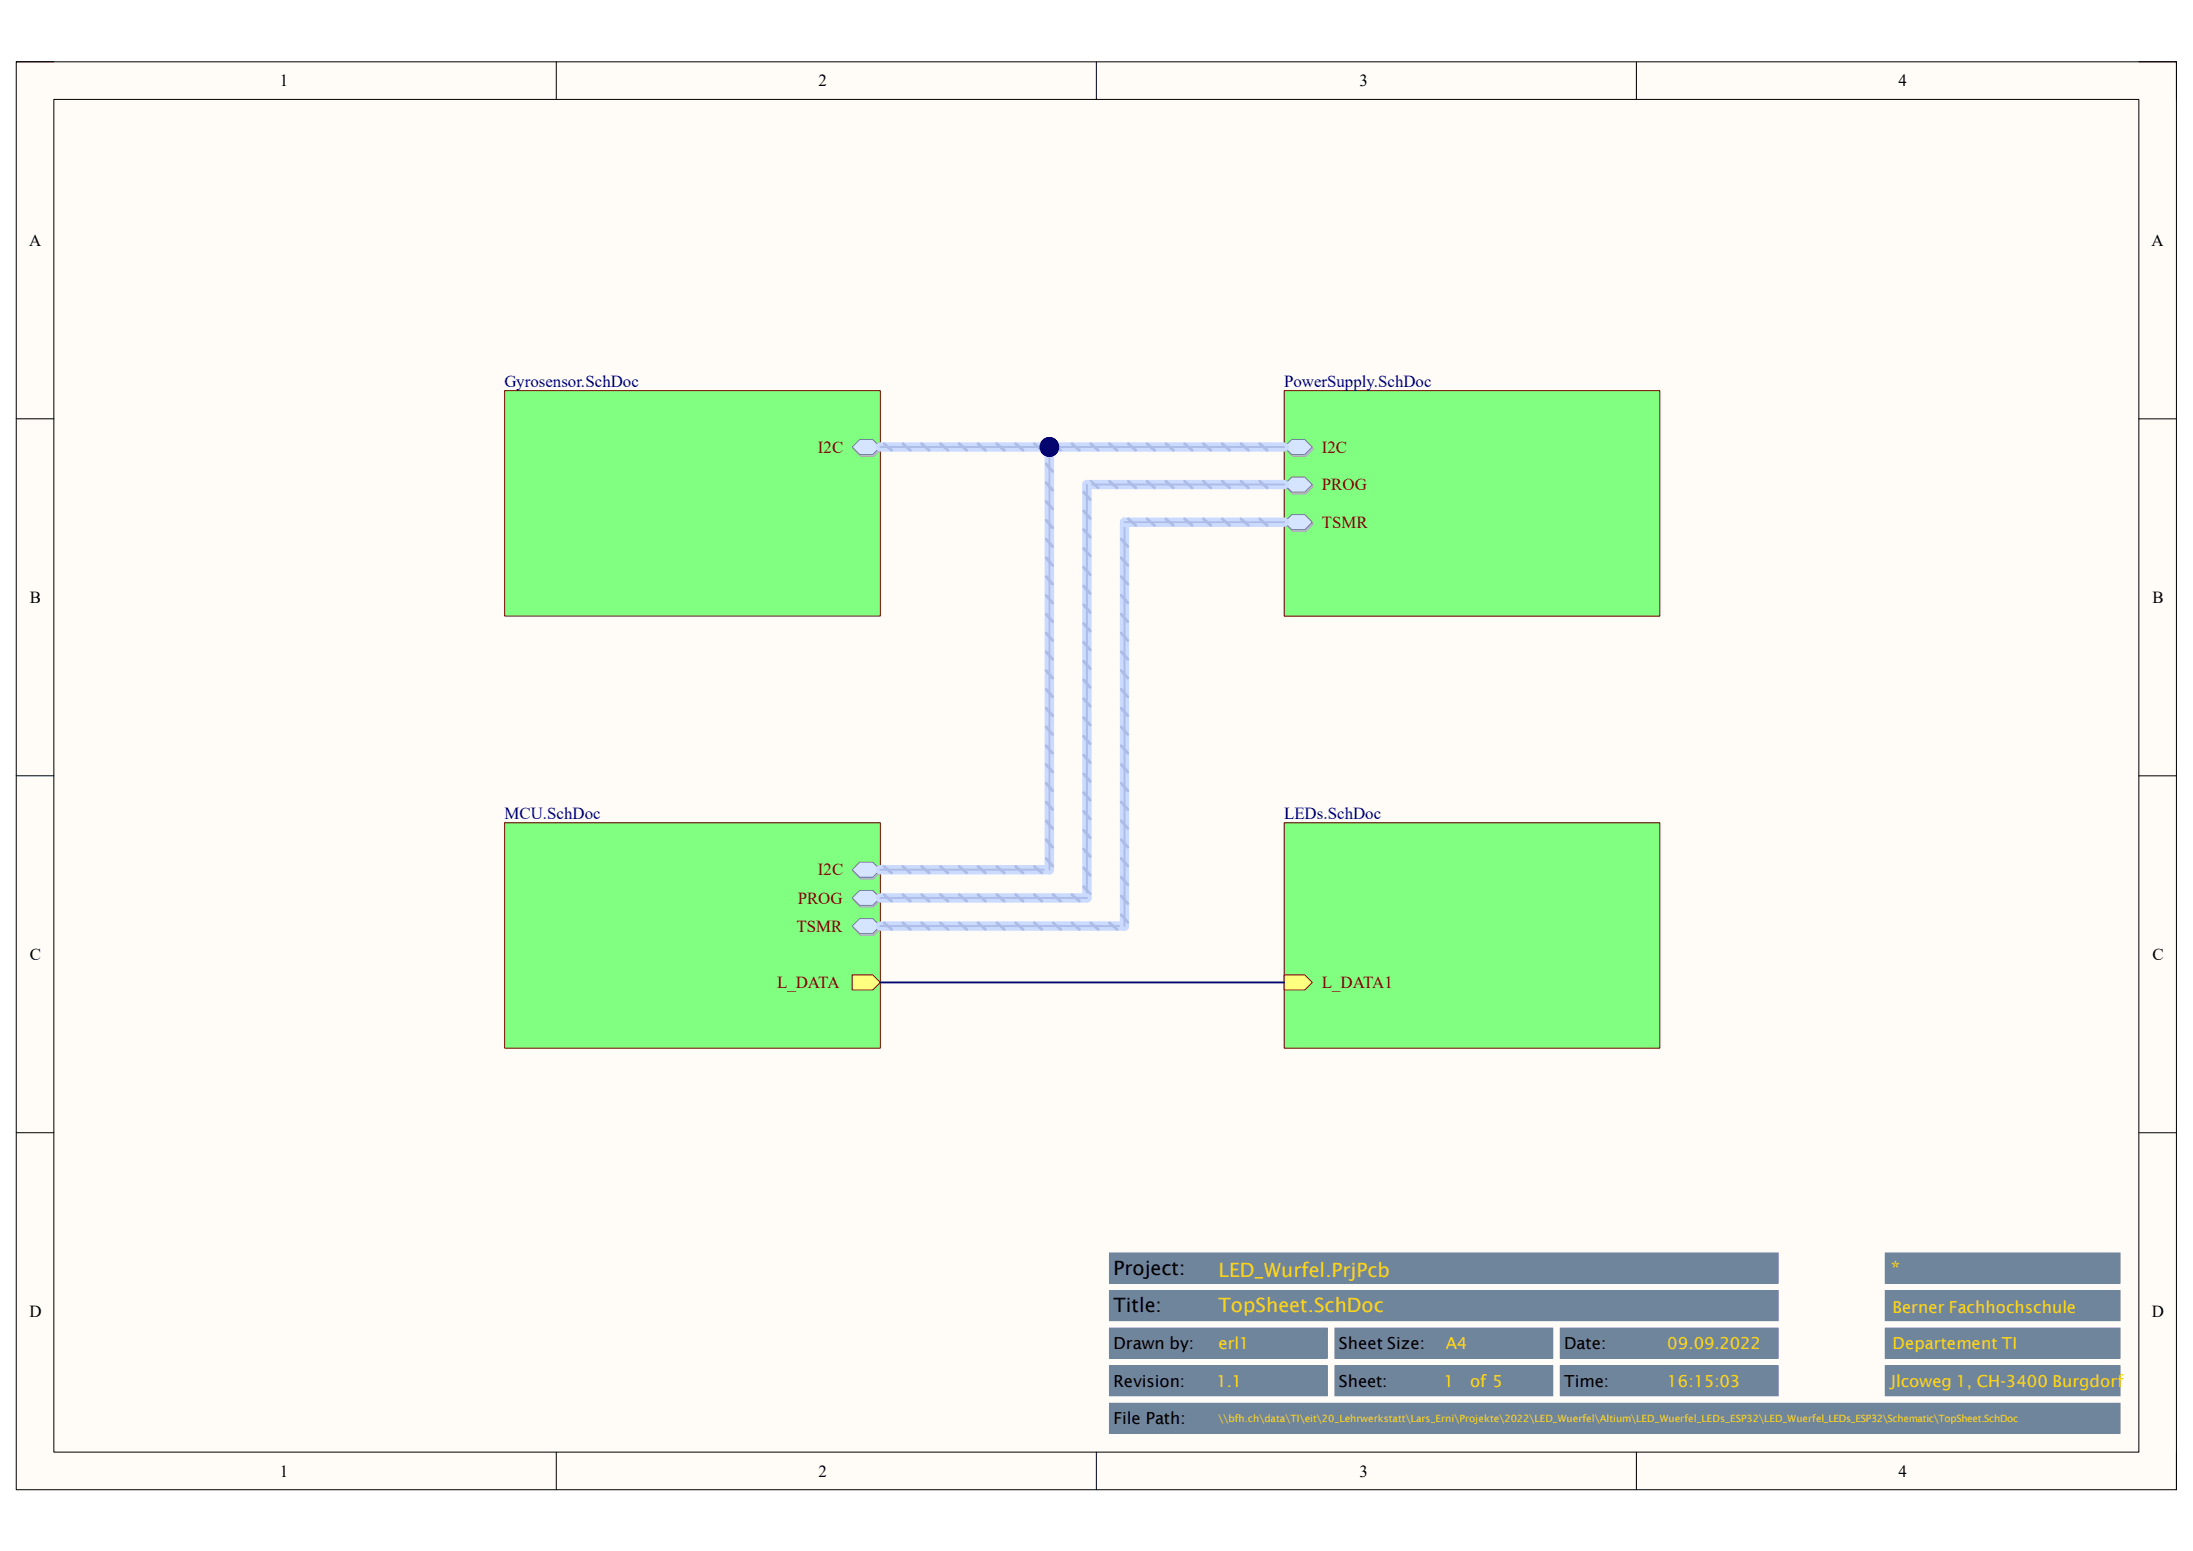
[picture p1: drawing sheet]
<svg xmlns="http://www.w3.org/2000/svg" width="297mm" height="210mm" viewBox="0 0 297 210" stroke-linecap="round" stroke-linejoin="round" font-family="sans-serif">
<path d="M2.2 8.4h292.6v193.3h-292.6z" fill-rule="evenodd" fill="#fffcf8"/>
<path d="M2.2 8.4h292.6v193.3h-292.6z" fill="none" stroke="#000" stroke-width=".14"/>
<path d="M7.3 13.5h282.4v183.1h-282.4z" fill-rule="evenodd" fill="#fffcf8"/>
<g fill="none" stroke="#000" stroke-width=".14">
<path d="M2.2 8.4h5.1M7.3 13.5h282.4v183.1h-282.4zM75.3 8.4v5.1M148.5 8.4v5.1M221.6 8.4v5.1M289.7 8.4h5.1v5.1M2.2 56.7h5.1M289.7 56.7h5.1M2.2 105h5.1M289.7 105.1h5.1M2.2 153.4h5.1M289.7 153.4h5.1"/>
<path d="M75.3 196.6v5.1M148.5 196.6v5.1M221.6 196.6v5.1M294.8 196.6v5.1"/>
</g>
<path d="M150.3 190h136.8v4.1h-136.8z" fill-rule="evenodd" fill="#6f859b"/>
<path d="M150.3 190h136.8v4.1h-136.8z" fill="none" stroke="#6f859b" stroke-width=".14"/>
<path d="M150.3 184.9h29.5v4.1h-29.5z" fill-rule="evenodd" fill="#6f859b"/>
<path d="M150.3 184.9h29.5v4.1h-29.5z" fill="none" stroke="#6f859b" stroke-width=".14"/>
<path d="M180.8 184.9h29.5v4.1h-29.5z" fill-rule="evenodd" fill="#6f859b"/>
<path d="M180.8 184.9h29.5v4.1h-29.5z" fill="none" stroke="#6f859b" stroke-width=".14"/>
<path d="M211.3 184.9h29.5v4.1h-29.5z" fill-rule="evenodd" fill="#6f859b"/>
<path d="M211.3 184.9h29.5v4.1h-29.5z" fill="none" stroke="#6f859b" stroke-width=".14"/>
<path d="M150.3 179.8h29.5v4.1h-29.5z" fill-rule="evenodd" fill="#6f859b"/>
<path d="M150.3 179.8h29.5v4.1h-29.5z" fill="none" stroke="#6f859b" stroke-width=".14"/>
<path d="M180.8 179.8h29.5v4.1h-29.5z" fill-rule="evenodd" fill="#6f859b"/>
<path d="M180.8 179.8h29.5v4.1h-29.5z" fill="none" stroke="#6f859b" stroke-width=".14"/>
<path d="M211.3 179.8h29.5v4.1h-29.5z" fill-rule="evenodd" fill="#6f859b"/>
<path d="M211.3 179.8h29.5v4.1h-29.5z" fill="none" stroke="#6f859b" stroke-width=".14"/>
<path d="M150.3 174.8h90.5v4h-90.5z" fill-rule="evenodd" fill="#6f859b"/>
<path d="M150.3 174.8h90.5v4h-90.5z" fill="none" stroke="#6f859b" stroke-width=".14"/>
<path d="M150.3 169.7h90.5v4h-90.5z" fill-rule="evenodd" fill="#6f859b"/>
<path d="M150.3 169.7h90.5v4h-90.5z" fill="none" stroke="#6f859b" stroke-width=".14"/>
<path d="M255.3 169.7h31.8v4h-31.8z" fill-rule="evenodd" fill="#6f859b"/>
<path d="M255.3 169.7h31.8v4h-31.8z" fill="none" stroke="#6f859b" stroke-width=".14"/>
<path d="M255.3 184.9h31.8v4.1h-31.8z" fill-rule="evenodd" fill="#6f859b"/>
<path d="M255.3 184.9h31.8v4.1h-31.8z" fill="none" stroke="#6f859b" stroke-width=".14"/>
<path d="M255.3 179.8h31.8v4.1h-31.8z" fill-rule="evenodd" fill="#6f859b"/>
<path d="M255.3 179.8h31.8v4.1h-31.8z" fill="none" stroke="#6f859b" stroke-width=".14"/>
<path d="M255.3 174.8h31.8v4h-31.8z" fill-rule="evenodd" fill="#6f859b"/>
<path d="M255.3 174.8h31.8v4h-31.8z" fill="none" stroke="#6f859b" stroke-width=".14"/>
<path d="M173.9 52.9h50.9v30.5h-50.9z" fill-rule="evenodd" fill="#80ff80"/>
<path d="M173.9 52.9h50.9v30.5h-50.9z" fill="none" stroke="#800000" stroke-width=".14"/>
<path d="M175.1 59.8h1.7l1.1 1-1.1 1h-1.7l-1-1z" fill-rule="evenodd" fill="#bac0ca"/>
<path d="M175.1 59.8h1.7l1.1 1-1.1 1h-1.7l-1-1z" fill="none" stroke="#a6acb6" stroke-width=".14"/>
<path d="M173.9 60.5l1-1h1.8l1 1-1 1h-1.8z" fill-rule="evenodd" fill="#d5e4ff"/>
<path d="M173.9 60.5l1-1h1.8l1 1-1 1h-1.8z" fill="none" stroke="#71809b" stroke-width=".14"/>
<path d="M175.1 69.9h1.7l1.1 1.1-1.1 1h-1.7l-1-1z" fill-rule="evenodd" fill="#bac0ca"/>
<path d="M175.1 69.9h1.7l1.1 1.1-1.1 1h-1.7l-1-1z" fill="none" stroke="#a6acb6" stroke-width=".14"/>
<path d="M174.9 69.7h1.8l1 1-1 1h-1.8l-1-1z" fill-rule="evenodd" fill="#d5e4ff"/>
<path d="M174.9 69.7h1.8l1 1-1 1h-1.8l-1-1z" fill="none" stroke="#71809b" stroke-width=".14"/>
<path d="M175.1 64.9h1.7l1.1 1-1.1 1h-1.7l-1-1z" fill-rule="evenodd" fill="#bac0ca"/>
<path d="M175.1 64.9h1.7l1.1 1-1.1 1h-1.7l-1-1z" fill="none" stroke="#a6acb6" stroke-width=".14"/>
<path d="M173.9 65.6l1-1h1.8l1 1-1 1h-1.8z" fill-rule="evenodd" fill="#d5e4ff"/>
<path d="M173.9 65.6l1-1h1.8l1 1-1 1h-1.8z" fill="none" stroke="#71809b" stroke-width=".14"/>
<path d="M68.3 111.4h50.9v30.5h-50.9z" fill-rule="evenodd" fill="#80ff80"/>
<path d="M68.3 111.4h50.9v30.5h-50.9z" fill="none" stroke="#800000" stroke-width=".14"/>
<path d="M115.4 132h2.8l1 1-1 1h-2.8z" fill-rule="evenodd" fill="#ffff80"/>
<path d="M115.4 132h2.8l1 1-1 1h-2.8z" fill="none" stroke="#800000" stroke-width=".14"/>
<path d="M115.5 118l1.1-1h1.7l1.1 1-1.1 1h-1.7z" fill-rule="evenodd" fill="#bac0ca"/>
<path d="M115.5 118l1.1-1h1.7l1.1 1-1.1 1h-1.7z" fill="none" stroke="#a6acb6" stroke-width=".14"/>
<path d="M116.4 116.7h1.8l1 1.1-1 1h-1.8l-1-1z" fill-rule="evenodd" fill="#d5e4ff"/>
<path d="M116.4 116.7h1.8l1 1.1-1 1h-1.8l-1-1z" fill="none" stroke="#71809b" stroke-width=".14"/>
<path d="M115.5 125.7l1.1-1.1h1.7l1.1 1.1-1.1 1h-1.7z" fill-rule="evenodd" fill="#bac0ca"/>
<path d="M115.5 125.7l1.1-1.1h1.7l1.1 1.1-1.1 1h-1.7z" fill="none" stroke="#a6acb6" stroke-width=".14"/>
<path d="M115.4 125.4l1-1h1.8l1 1-1 1h-1.8z" fill-rule="evenodd" fill="#d5e4ff"/>
<path d="M115.4 125.4l1-1h1.8l1 1-1 1h-1.8z" fill="none" stroke="#71809b" stroke-width=".14"/>
<path d="M115.5 121.8l1.1-1h1.7l1.1 1-1.1 1.1h-1.7z" fill-rule="evenodd" fill="#bac0ca"/>
<path d="M115.5 121.8l1.1-1h1.7l1.1 1-1.1 1.1h-1.7z" fill="none" stroke="#a6acb6" stroke-width=".14"/>
<path d="M115.4 121.6l1-1h1.8l1 1-1 1h-1.8z" fill-rule="evenodd" fill="#d5e4ff"/>
<path d="M115.4 121.6l1-1h1.8l1 1-1 1h-1.8z" fill="none" stroke="#71809b" stroke-width=".14"/>
<path d="M173.9 111.4h50.9v30.5h-50.9z" fill-rule="evenodd" fill="#80ff80"/>
<path d="M173.9 111.4h50.9v30.5h-50.9z" fill="none" stroke="#800000" stroke-width=".14"/>
<path d="M173.9 132h2.8l1 1-1 1h-2.8z" fill-rule="evenodd" fill="#ffff80"/>
<path d="M173.9 132h2.8l1 1-1 1h-2.8z" fill="none" stroke="#800000" stroke-width=".14"/>
<path d="M68.3 52.9h50.9v30.5h-50.9z" fill-rule="evenodd" fill="#80ff80"/>
<path d="M68.3 52.9h50.9v30.5h-50.9z" fill="none" stroke="#800000" stroke-width=".14"/>
<path d="M115.5 60.8l1.1-1h1.7l1.1 1-1.1 1h-1.7z" fill-rule="evenodd" fill="#bac0ca"/>
<path d="M115.5 60.8l1.1-1h1.7l1.1 1-1.1 1h-1.7z" fill="none" stroke="#a6acb6" stroke-width=".14"/>
<path d="M115.4 60.5l1-1h1.8l1 1-1 1h-1.8z" fill-rule="evenodd" fill="#d5e4ff"/>
<path d="M115.4 60.5l1-1h1.8l1 1-1 1h-1.8z" fill="none" stroke="#71809b" stroke-width=".14"/>
<path d="M119.2 133h54.7" fill="none" stroke="#000080" stroke-width=".25"/>
<path d="M142.1 60.5v57.3h-22.9" fill="none" stroke="#cbdaff" stroke-width="1.3"/>
<g fill="none" stroke="#adbce7" stroke-width=".38">
<path d="M141.7 78.1l.9 1M141.7 75.5l.9 1.1M141.7 73l.9 1M141.7 70.4l.9 1.1M141.7 67.9l.9 1M141.7 65.4l.9 1M141.7 62.8l.9 1M141.7 98.4l.9 1M141.7 95.9l.9 1M141.7 93.3l.9 1.1M141.7 90.8l.9 1M141.7 88.3l.9 1"/>
<path d="M141.7 85.7l.9 1M141.7 83.2l.9 1M141.7 80.6l.9 1M119.7 117.3l1.1 .9M122.3 117.3l1 .9M124.8 117.3l1 .9M127.4 117.3l1 .9M129.9 117.3l1 .9M132.5 117.3l1 .9M135 117.3l1 .9M137.5 117.3l1.1 .9M140.1 117.3l1 .9"/>
<path d="M141.7 116.2l.9 1.1M141.7 113.7l.9 1M141.7 111.2l.9 1M141.7 108.6l.9 1M141.7 106.1l.9 1M141.7 103.5l.9 1M141.7 101l.9 1"/>
</g>
<path d="M142.1 60.5v57.3h-22.9" fill="none" stroke="#adbce7" stroke-width=".25"/>
<circle cx="142.1" cy="60.5" r="1.27" fill="#000080"/>
<circle cx="142.1" cy="60.5" r="1.27" fill="none" stroke="#000080" stroke-width=".14"/>
<path d="M119.2 60.5h54.7M173.9 70.7h-21.6v54.7h-33.1" fill="none" stroke="#cbdaff" stroke-width="1.3"/>
<g fill="none" stroke="#adbce7" stroke-width=".38">
<path d="M119.7 60.1l1.1 .9M122.3 60.1l1 .9M124.8 60.1l1 .9M127.4 60.1l1 .9M129.9 60.1l1 .9M132.5 60.1l1 .9M135 60.1l1 .9M137.5 60.1l1.1 .9M140.1 60.1l1 .9M142.6 60.1l1 .9M145.2 60.1l1 .9M147.7 60.1l1 .9"/>
<path d="M150.3 60.1l1 .9M151.9 78.1l.8 1M151.9 75.5l.8 1.1M151.9 73l.8 1M152.8 70.3l1 .8M152.8 60.1l1 .9M155.4 70.3l1 .8M155.4 60.1l1 .9M157.9 70.3l1 .8M157.9 60.1l1 .9M160.4 70.3l1.1 .8M160.4 60.1l1.1 .9"/>
<path d="M163 70.3l1 .8M163 60.1l1 .9M165.5 70.3l1 .8M165.5 60.1l1 .9M168.1 70.3l1 .8M168.1 60.1l1 .9M170.6 70.3l1 .8M170.6 60.1l1 .9M151.9 98.4l.8 1M151.9 95.9l.8 1M151.9 93.3l.8 1.1M151.9 90.8l.8 1"/>
<path d="M151.9 88.3l.8 1M151.9 85.7l.8 1M151.9 83.2l.8 1M151.9 80.6l.8 1M151.9 118.8l.8 1M151.9 116.2l.8 1.1M151.9 113.7l.8 1M151.9 111.2l.8 1M151.9 108.6l.8 1M151.9 106.1l.8 1M151.9 103.5l.8 1M151.9 101l.8 1"/>
<path d="M119.7 125l1.1 .8M122.3 125l1 .8M124.8 125l1 .8M127.4 125l1 .8M129.9 125l1 .8M132.5 125l1 .8M135 125l1 .8M137.5 125l1.1 .8M140.1 125l1 .8M142.6 125l1 .8M145.2 125l1 .8M147.7 125l1 .8"/>
<path d="M150.3 125l1 .8M151.9 123.9l.8 1M151.9 121.3l.8 1"/>
</g>
<path d="M119.2 60.5h54.7M173.9 70.7h-21.6v54.7h-33.1" fill="none" stroke="#adbce7" stroke-width=".25"/>
<circle cx="142.1" cy="60.5" r="1.27" fill="#000080"/>
<circle cx="142.1" cy="60.5" r="1.27" fill="none" stroke="#000080" stroke-width=".14"/>
<path d="M173.9 65.6h-26.7v56h-28" fill="none" stroke="#cbdaff" stroke-width="1.3"/>
<g fill="none" stroke="#adbce7" stroke-width=".38">
<path d="M146.8 79.3l.9 1.1M146.8 76.8l.9 1M146.8 74.3l.9 1M146.8 71.7l.9 1M146.8 69.2l.9 1M146.8 66.6l.9 1M147.7 65.2l1 .9M150.3 65.2l1 .9M152.8 65.2l1 .9M155.4 65.2l1 .9M157.9 65.2l1 .9M160.4 65.2l1.1 .9"/>
<path d="M163 65.2l1 .9M165.5 65.2l1 .9M168.1 65.2l1 .9M170.6 65.2l1 .9M146.8 99.7l.9 1M146.8 97.2l.9 1M146.8 94.6l.9 1M146.8 92.1l.9 1M146.8 89.5l.9 1M146.8 87l.9 1M146.8 84.4l.9 1.1M146.8 81.9l.9 1"/>
<path d="M146.8 117.5l.9 1M146.8 115l.9 1M146.8 112.4l.9 1M146.8 109.9l.9 1M146.8 107.3l.9 1.1M146.8 104.8l.9 1M146.8 102.2l.9 1.1M119.7 121.1l1.1 .9M122.3 121.1l1 .9M124.8 121.1l1 .9M127.4 121.1l1 .9M129.9 121.1l1 .9"/>
<path d="M132.5 121.1l1 .9M135 121.1l1 .9M137.5 121.1l1.1 .9M140.1 121.1l1 .9M142.6 121.1l1 .9M145.2 121.1l1 .9M146.8 120.1l.9 1"/>
</g>
<path d="M173.9 65.6h-26.7v56h-28" fill="none" stroke="#adbce7" stroke-width=".25"/>
<g font-size="2.7">
<text x="150.8" y="172.6">Project:</text>
<text x="150.8" y="177.7">Title:</text>
</g>
<g font-size="2.7" fill="#ffd513">
<text x="165" y="172.9">LED_Wurfel.PrjPcb</text>
<text x="256.1" y="172.6">*</text>
<text x="165" y="177.7">TopSheet.SchDoc</text>
</g>
<g font-size="2.3">
<text x="37.9" y="11.7">1</text>
<text x="110.9" y="11.7">2</text>
<text x="184.1" y="11.7">3</text>
<text x="257.1" y="11.7">4</text>
<text x="3.9" y="33.3">A</text>
<text x="291.4" y="33.3">A</text>
<text x="4" y="81.6">B</text>
<text x="291.5" y="81.6">B</text>
<text x="4" y="130">C</text>
<text x="291.5" y="130">C</text>
<text x="4" y="178.3">D</text>
<text x="291.4" y="178.3">D</text>
<text x="37.9" y="199.9">1</text>
<text x="110.9" y="199.9">2</text>
<text x="184.1" y="199.9">3</text>
<text x="257.1" y="199.9">4</text>
</g>
<g font-size="2.3" fill="#000080">
<text x="68.3" y="52.4">Gyrosensor.SchDoc</text>
<text x="173.9" y="52.4">PowerSupply.SchDoc</text>
<text x="68.3" y="110.9">MCU.SchDoc</text>
<text x="173.9" y="110.9">LEDs.SchDoc</text>
</g>
<g font-size="2.3" fill="#800000">
<text x="110.8" y="61.3">I2C</text>
<text x="179" y="61.3">I2C</text>
<text x="179" y="71.5">TSMR</text>
<text x="179" y="66.4">PROG</text>
<text x="110.8" y="118.5">I2C</text>
<text x="108" y="122.3">PROG</text>
<text x="107.9" y="126.2">TSMR</text>
<text x="105.2" y="133.8">L_DATA</text>
<text x="179" y="133.8">L_DATA1</text>
</g>
<g font-size="2.2" fill="#ffd513">
<text x="256.3" y="177.8">Berner Fachhochschule</text>
<text x="165" y="182.7">erl1</text>
<text x="195.8" y="182.7">A4</text>
<text x="225.8" y="182.7">09.09.2022</text>
<text x="256.3" y="182.7">Departement TI</text>
<text x="164.8" y="187.7">1.1</text>
<text x="195.5" y="187.7">1</text>
<text x="199.1" y="187.7">of 5</text>
<text x="225.8" y="187.7">16:15:03</text>
<text x="256.1" y="187.7">Jlcoweg 1, CH-3400 Burgdorf</text>
</g>
<g font-size="2.2">
<text x="150.8" y="182.7">Drawn by:</text>
<text x="181.3" y="182.7">Sheet Size:</text>
<text x="211.8" y="182.7">Date:</text>
<text x="150.8" y="187.7">Revision:</text>
<text x="181.3" y="187.7">Sheet:</text>
<text x="211.8" y="187.7">Time:</text>
<text x="150.8" y="192.8">File Path:</text>
</g>
<text font-size="1.4" fill="#ffd513" x="165" y="192.5">\\bfh.ch\data\TI\eit\20_Lehrwerkstatt\Lars_Erni\Projekte\2022\LED_Wuerfel\Altium\LED_Wuerfel_LEDs_ESP32\LED_Wuerfel_LEDs_ESP32\Schematic\TopSheet.SchDoc</text>
</svg>
